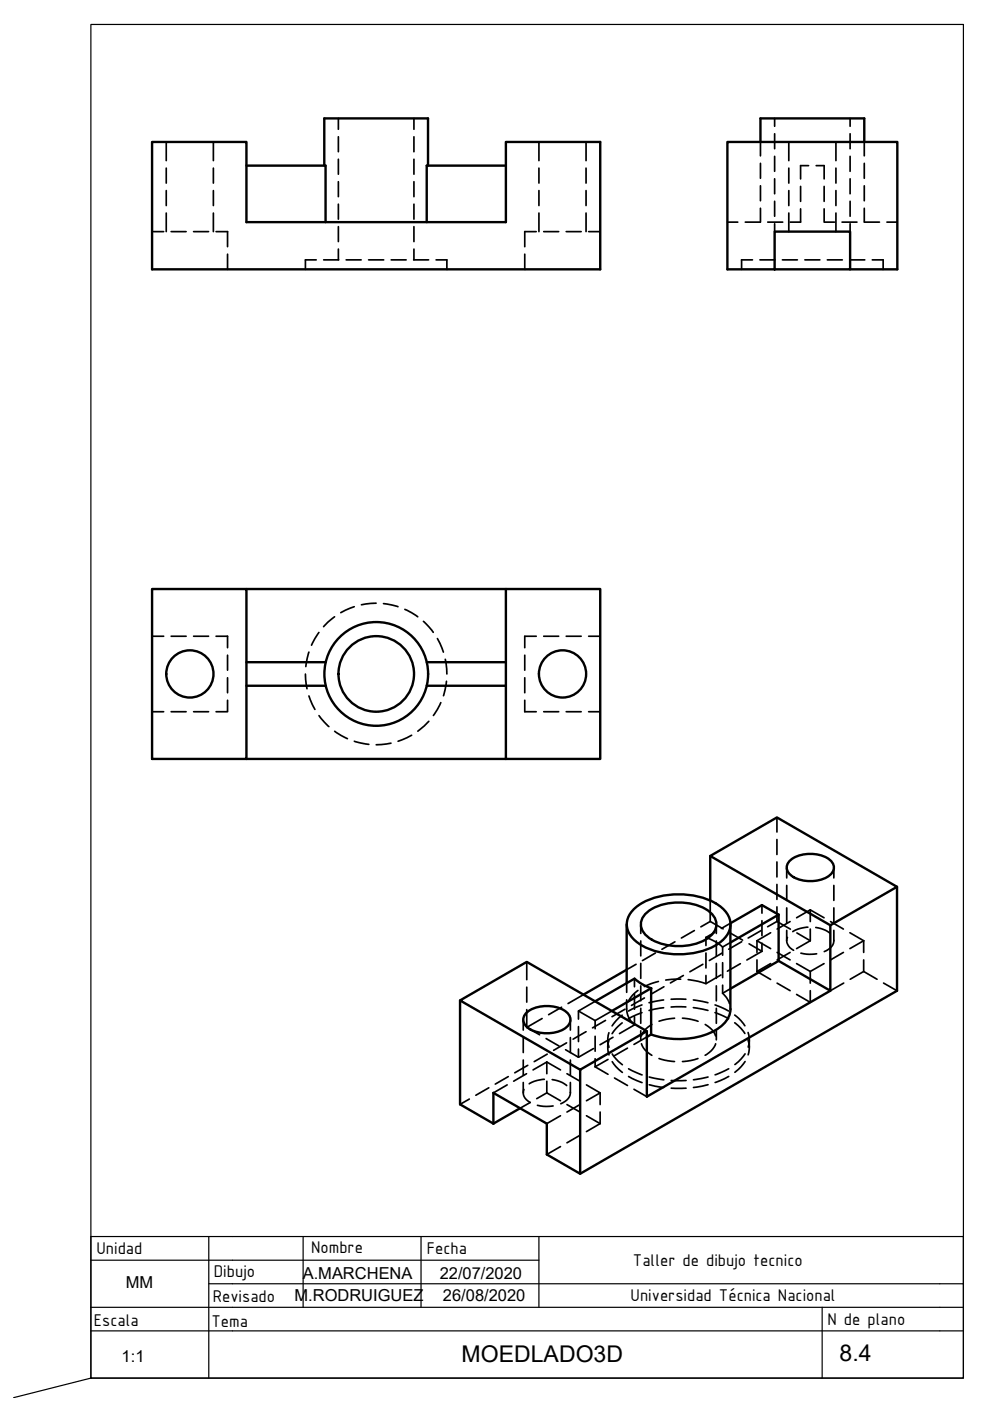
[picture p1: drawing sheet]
<svg xmlns="http://www.w3.org/2000/svg" width="210mm" height="297mm" viewBox="0 0 210 297" stroke-linecap="round" stroke-linejoin="round" font-family="sans-serif">
<!-- layer: MD_Oculto -->
<g fill="none" stroke="#000" stroke-width=".36">
<path d="M35.2 30.1v4M35.2 35.6v3.2M45.2 30.1v4M45.2 35.6v3.2M71.7 25.1v2.3M71.7 29v3.2M71.7 33.8v3.1M71.7 38.5v3.2M87.8 25.1v2.3M87.8 29v3.2M87.8 33.8v3.1M87.8 38.5v3.2"/>
<path d="M114.3 30.1v4M114.3 35.6v3.2M124.3 30.1v4M124.3 35.6v3.2M161.2 30.1v2.9M161.2 34.6v3.2M161.2 39.4v3.2M164.2 25.1v1.7M164.2 28.4v3.1M164.2 33.1v3.2M164.2 37.9v3.2M167.2 30.1v4"/>
<path d="M167.2 35.6v3.2M169.7 39.5v3.2M171.4 35.1h-1.7v2.8M173 35.1h1.7v2.8M174.7 39.5v3.2M177.2 30.1v4M177.2 35.6v3.2M180.2 25.1v1.7M180.2 28.4v3.1M180.2 33.1v3.2M180.2 37.9v3.2M183.2 30.1v2.9"/>
<path d="M183.2 34.6v3.2M183.2 39.4v3.2M32.2 49.1h2.5M35.2 40.4v3.2M35.2 45.2v3.9M36.3 49.1h3.2M41 49.1h3.2M45.2 40.4v3.2M45.2 45.2v3.9M45.8 49.1h2.4v3.2M48.2 53.9v3.2M67 55.1h-2.2v2"/>
<path d="M68.6 55.1h3.2M71.7 43.3v3.2M71.7 48v3.2M71.7 52.8v2.3M73.4 55.1h3.2M78.2 55.1h3.2M82.9 55.1h3.2M87.7 55.1h3.2M87.8 43.3v3.2M87.8 48v3.2M87.8 52.8v2.3M92.5 55.1h2.2v2"/>
<path d="M111.3 53.9v3.2M113.7 49.1h-2.4v3.2M114.3 40.4v3.2M114.3 45.2v3.9M115.3 49.1h3.2M120 49.1h3.2M124.3 40.4v3.2M124.3 45.2v3.9M124.8 49.1h2.5M154.2 47.1h2.2M158 47.1h3.2M159.5 55.1h-2.3v2"/>
<path d="M161.1 55.1h3.2M161.2 44.2v2.9M162.8 47.1h3.2M164.2 42.7v3.1M164.2 47.4v1.7M165.9 55.1h3.2M167.2 40.4v3.2M167.2 45.2v3.9M169.7 44.3v2.8h-2.2M170.7 55.1h3.1M174.7 44.3v2.8h2.2M175.4 55.1h3.2"/>
<path d="M177.2 40.4v3.2M177.2 45.2v3.9M178.5 47.1h3.2M180.2 55.1h3.2M180.2 42.7v3.1M180.2 47.4v1.7M183.2 44.2v2.9M183.3 47.1h3.2M184.9 55.1h2.3v2M188.1 47.1h2.2M32.2 134.9h2.5M36.3 134.9h3.2"/>
<path d="M41 134.9h3.2M45.8 134.9h2.4v2.4M48.2 138.9v3.2M65.5 138.3l-.7 3M67.6 134.1l-1.6 2.7M70.9 130.8l-2.3 2.1M75.1 128.6l-2.9 1.3M79.7 127.9l-3.1 .3M81.3 128l3.1 .6M85.8 129.2l2.8 1.6M89.8 131.7l2.1 2.4M92.7 135.4l1.3 2.9"/>
<path d="M94.4 139.8l.3 3.1M111.3 138.9v3.2M113.7 134.9h-2.4v2.4M115.3 134.9h3.2M120 134.9h3.2M124.8 134.9h2.5M32.2 150.9h2.5M36.3 150.9h3.2M41 150.9h3.2M48.2 148.5v2.4h-2.4M48.2 143.7v3.2M64.8 142.9l.3 3.1"/>
<path d="M65.5 147.6l1.3 2.8M67.6 151.7l2.1 2.4M71 155l2.7 1.6M75.1 157.2l3.1 .6M82.9 157.6l-3.1 .3M87.3 155.9l-2.9 1.3M90.9 152.9l-2.3 2.1M93.5 149l-1.6 2.7M94.7 144.4l-.7 3.1M111.3 143.7v3.2M111.3 148.5v2.4h2.4M115.3 150.9h3.2"/>
<path d="M120 150.9h3.2M124.8 150.9h2.5M164.7 173.3v3.1M164.7 178v3.2M135.9 196v1.9M135.9 199.5v3.2M143.1 199.7l-2.8 1.6M147.2 197.3l-2.7 1.6M149.7 198.8l1.9 .8 1.6 1.2v1.7M149.7 198.8v1.7M150.6 190.9v4.5M150.6 195.4l2.7 1.5"/>
<path d="M150.6 195.4l-2 1.1M151.6 197.7l-1.9 1.1M151.9 196v1.9M151.9 199.5v3.2M154.7 197.7l2.7 1.6M154.9 195.7l-1.9 1.2M154.9 199.8l-1.7 1M157.3 199.7l-2.8 1.6M160.5 199.5l2.9 1.6M160.5 199.5v2.4M161.4 197.3l-2.8 1.6M161.6 191.9v1.7"/>
<path d="M161.6 195.2v3.2M161.6 200v1.7M163.4 197.8l-2.9 1.7M164.7 195.4l-1.9 1.1M164.7 195.4l2.9 1.6M164.7 182.8v3.1M164.7 187.5v3.2M164.7 192.3v3.1M166.8 183.9v2.2M166.8 187.7v3.2M166.8 192.5v3.2M166.8 197.3v2.2"/>
<path d="M166.9 198.7a2.1 2.1 0 0 0 1.4 2.8M167.5 195.4l-2.7 1.6M169 197.8l2.8 1.7M171.3 196.6l-1.6 .2-1.6 .7M171.8 192.9l-2.9 1.7M171.8 192.9l2.9 1.7M171.8 192.9v2.5M171.8 197v2.5M171.8 199.5l-2.9 1.6M173 196.6l1.6 .5 1.4 .8M176.1 195.4l2.7 1.6M176.8 199.3a2.65 2.65 0 0 1-2 2.5"/>
<path d="M176.8 183.9v2.2M176.8 187.7v3.2M176.8 192.5v3.2M176.8 197.3v2.2M180.2 197.8l2.9 1.7M183.1 199.5l-2.9 1.6M183.1 199.5v2.4M110.9 216.2v2.2M110.9 220v3.2M111.7 217.8l2.7 1.6M111.7 203.9v3.8M111.7 209.3v3.2"/>
<path d="M111.7 214.1v3.7M114.9 215.9l-3.2 1.9M119.1 213.6l-2.8 1.5M120.9 216.2v2.2M120.9 220v3.2M122.6 214.4v1.7M122.6 217.7v3.1M123.7 210.9l-3.3 1.9M124.3 218.7l-2.8 1.6M126.2 212.3l-3.6 2.1 3.6 2M126.2 216.4v1.7M126.2 219.7v3.2"/>
<path d="M128.4 216.3l-2.8 1.6M129.1 218.9a4.8 4.8 0 0 0 0 3.1M129.7 214.4l-3.5 2M130 219.9l-2.8 1.6M131.9 216.9l-1.3 1.2-.8 1.1M131.9 215.2l-1.3 1.2-.8 1.1M132.5 214l-2.7 1.6M132.9 212a6.9 6.9 0 0 0 .4 3.8l1.2 1.5-3.2 1.8M132.9 208.4v2M134.5 207.5v1.7M134.5 210.8v3.2M134.5 215.6v1.7"/>
<path d="M134.9 204.4l-2 1.2M135.3 210l-1.2 1-.9 1.4M135.9 204.3v3.1M135.9 209v3.2M135.9 213.8v3.2M135.9 218.5v2M136.1 214.7l-2.9 1.3M136.1 213.1l-2.9 1.3M136.6 211.6l-2.7 1.6M137.1 219.9l-2.7 1.5M138.2 217.2l-1.2 .9-1 1.5M139 202.1l-2.8 1.6"/>
<path d="M139.6 208.1l-3 1.1M140.7 213.7l-3.1 .5M140.7 212l-3.1 .6M140.8 209.2l-2.8 1.6M142.3 211.9h3.1M143 215.9l-3.3 .6M144.3 207.6l-3.2 .2M144.7 215.9l1.4 .1 1.9 .5M144.9 206.8l-2.8 1.6M145.4 213.5h-3.1M147 213.6l3.1 .6M147 212l3.1 .6"/>
<path d="M149 204.4l-2.7 1.6M149.5 217.2l1.5 1.1 .7 1.3M149.7 202.1v3.1M149.7 206.8v1.8M151.6 214.7l2.9 1.3M151.6 213.1l2.9 1.3M151.9 204.3v3.1M151.9 209v3.2M151.9 213.8v3.2M151.9 218.5v2M152.9 206.7l-3.2 1.9-1.7-.6-2.1-.3M153.1 202.1l-2.7 1.5"/>
<path d="M153.2 210.6l.8 .9 .7 1.3M153.2 204.1v3.2M153.2 208.9v1.7M154.9 209.6l-1.7 1M155.8 216.9l1.3 1.2 .8 1M155.8 215.2l1.3 1.2 .8 1.1M157 204.3l-2.8 1.6M158.6 218.9a4.8 4.8 0 0 1 0 3.1M158.8 200.1l2.8 1.6M160.5 203.5v2.5M160.5 206l2.9 1.7M161.6 201.7l-3.2 1.8"/>
<path d="M163.4 204.3l-2.9 1.7M164.8 201.9l2.7 1.6M164.8 208.4l2.7 1.6M167.5 201.9l-2.7 1.6M168.9 204.3l2.9 1.7M169.8 202.1l1.3 .2 2.1-.1M171.8 206v2.4M171.8 210v2.5l-2.9-1.7M174.7 204.3l-2.9 1.7M178.8 201.9l-2.7 1.6M178.9 208.4l-2.8 1.7M183.1 203.5v2.5"/>
<path d="M183.1 206l-2.8 1.6M183.1 206l2.9 1.6M187.3 208.4l2.9 1.7M99.5 233l-2 1.1M103.6 230.6l-2.7 1.6M107.5 230l-2.9 1.7M107.8 228.3l-2.8 1.5M110.9 224.7v3.2M110.9 229.5v2.2M111.1 231a2.1 2.1 0 0 0 1.3 2.7l-2.1 1.3M111.6 227.6l-2.7 1.6M111.9 225.9l-2.8 1.6"/>
<path d="M113.9 234.4l1.3 .2 2.1-.1M115.4 228.8l-2.1 .5-1.1 .5M115.8 220.2l2.7 1.6M115.9 225.2l2.9 1.6M115.9 225.2l-2.9 1.6M115.9 225.2v2.4M115.9 229.2v2.5M115.9 231.7l-2.1 1.2M115.9 231.7l2.9 1.7M116 223.5l-2.7 1.6M117.1 228.9l1.6 .4 1.4 .9M118.8 236.6l-2.9 1.6"/>
<path d="M119.9 222.6l2.7 1.6M120.1 221.1l-2.7 1.6M120.2 227.6l2.8 1.6M120.2 234.2l2.8 1.6M120.9 231.6a2.66 2.66 0 0 1-2 2.4M120.9 224.7v3.2M120.9 229.5v2.2M122.6 222.4v1.8M123 234.2l-2.8 1.6M124.3 230l2.9 1.7-2.9 1.7M124.3 236.6l2.9 1.6M125.8 222.3l-3.2 1.9"/>
<path d="M126.2 226.2l2.7 1.6M126.2 224.5v1.7M127.2 231.7v2.5M127.2 235.8v2.4M127.2 238.2l-2.9 1.7M128.9 220.5v1.6M128.9 224.6l-2.7 1.6M129.1 220.6a4.8 4.8 0 0 0 0 3.1M129.8 225.1l.8 1.1 1.4 1.2M129.8 223.5l.8 1 1.4 1.2M130.3 228.6l2.7 1.5M133 222.2l-2.7 1.6"/>
<path d="M133.3 228.2l2.8 1.3M133.3 226.6l2.8 1.3M134.4 230.9l2.7 1.6M136 221.3l.8 1.3 1.4 1.2M137.7 230l3 .6M137.7 228.3l3 .6M139.7 224.4l1.2 .4 2.1 .3M142.3 230.7h3.2M142.3 229.1h3.2M148 224.4l-1.5 .5-1.8 .2M150.1 230l-3.1 .6M150.1 228.3l-3.1 .6"/>
<path d="M151.7 221.3l-.3 .7-.6 .8-1.3 .9M154.5 228.2l-2.9 1.3M154.5 226.6l-2.9 1.3M158 225.1l-.9 1.1-1.3 1.2M158 223.4l-.9 1.1-1.3 1.2M158.6 220.5a4.9 4.9 0 0 1 0 3.1M158.9 220.5v1.6M118.8 243.1l-2.9 1.7M123 240.7l-2.8 1.6"/>
</g>
<!-- layer: MD_Visible -->
<g fill="none" stroke="#000" stroke-width=".51">
<path d="M32.2 30.1h20v17h55.1v-17h20v27h-95.1zM52.2 35.1h16.8v12M68.8 35.1v-10h21.9v10M107.3 35.1h-16.8v12M161.2 30.1v-5h22v5M164.2 49.1h16v8h-16zM164.2 57.1h-10v-27h36.1v27h-10.1M32.2 124.9h20v36h-20zM52.2 124.9h55.1M107.3 124.9h20v36h-20zM52.2 145.4h16.8M52.2 140.4h16.8"/>
<path d="M90.5 145.4h16.8M90.5 140.4h16.8M52.2 160.9h55.1M132.9 196v12.4M134.3 192.8a14.9 14.9 0 0 1 11.5-3.1 11.7 11.7 0 0 1 8.3 3.9 4.3 4.3 0 0 1-1.5 6.2 16.5 16.5 0 0 1-17.5 0 4.3 4.3 0 0 1-.8-7zM136.7 193.9a10.5 10.5 0 0 1 8.9-2.5 8.2 8.2 0 0 1 5.9 3.2 3.1 3.1 0 0 1-1.1 4.1 11.9 11.9 0 0 1-13 0 3.1 3.1 0 0 1-.7-4.8zM150.6 181.5l14.1-8.2 25.5 14.7-14.1 8.2zM150.6 181.5v9.4M154.9 196v17.9a5.8 5.8 0 0 1-3.7 4.8 17.6 17.6 0 0 1-13.1 .6M165.1 193.9v9.8l11 6.4v-13.9M165.1 193.9l-3.5-2-6.7 3.8M165.1 193.9l-10.2 5.9"/>
<path d="M167.6 182.3a7.4 7.4 0 0 1 8.4 0 2.07 2.07 0 0 1 .8 2.1 2.07 2.07 0 0 1-1.5 1.6 7.5 7.5 0 0 1-7.7-.5 1.94 1.94 0 0 1 0-3.2zM190.2 188v22.1l-67.2 38.8-7.1-4.1v-6.6l-11.3-6.5v6.5M97.5 212.1v22l7.1 4.1M111.8 214.6a7.4 7.4 0 0 1 8.3 0 2.07 2.07 0 0 1 .8 2 2.07 2.07 0 0 1-1.4 1.6 7.5 7.5 0 0 1-7.7-.4 1.94 1.94 0 0 1 0-3.2zM132.9 205.6l-9.2 5.3M138.1 209.5v9.8M138.1 219.3l-1 .6M138.1 209.5l-8.4 4.9M138.1 209.5l-1.7-.7-1.9-1.3-8.3 4.8M165.1 203.7l-10.2 5.9M176.1 210.1l-39 22.4v-13.9M110.3 235l-5.7 3.2"/>
<path d="M123 226.8l-25.5-14.7 14.2-8.2 25.4 14.7-14.1 8.2v22.1"/>
<circle cx="40.3" cy="142.9" r="5"/>
<circle cx="79.8" cy="142.9" r="11"/>
<circle cx="79.8" cy="142.9" r="8"/>
<circle cx="119.3" cy="142.9" r="5"/>
</g>
<!-- layer: 0 -->
<path d="M19.3 267.2h95M19.3 277.2h180M44.3 272.2h155M44.3 262.2v30M64.3 262.2v15M89.3 262.2v15M114.3 262.2v15M199.3 262.2h-180v30l-16.4 4.1M19.3 282.2h180" fill="none" stroke="#000" stroke-width=".25"/>
<!-- layer: Cotas -->
<path d="M19.3 5.2h185v287h-185z" fill="none" stroke="#000" stroke-width=".25"/>
<!-- layer: CajetinLine -->
<path d="M174.3 277.2v15M199.3 272.2h5v20h-185M199.3 262.2h5v10M199.3 277.2h5M199.3 282.2h5" fill="none" stroke="#000" stroke-width=".25"/>
<g font-size="4.9">
<text x="97.9" y="288.8">MOEDLADO3D</text>
<text x="178" y="288.5">8.4</text>
</g>
<g font-size="3.9">
<text x="20.5" y="265.8">Unidad</text>
<text x="66" y="265.6">Nombre</text>
<text x="90.5" y="265.9">Fecha</text>
<text x="134.2" y="268.4">Taller de dibujo tecnico</text>
<text x="45.3" y="270.7">Dibujo</text>
<text x="133.7" y="275.9">Universidad Técnica Nacional</text>
<text x="19.9" y="281.1">Escala</text>
<text x="44.8" y="281.3">Tema</text>
<text x="45.1" y="276.1">Revisado</text>
<text x="175.4" y="280.9">N de plano</text>
</g>
<g font-size="3.5">
<text x="26.7" y="273.2">MM</text>
<text x="62.4" y="275.8">M.RODRUIGUEZ</text>
<text x="64.2" y="271.1">A.MARCHENA</text>
<text x="93.2" y="271.1">22/07/2020</text>
<text x="93.9" y="275.9">26/08/2020</text>
<text x="25.8" y="288.8">1:1</text>
</g>
</svg>
